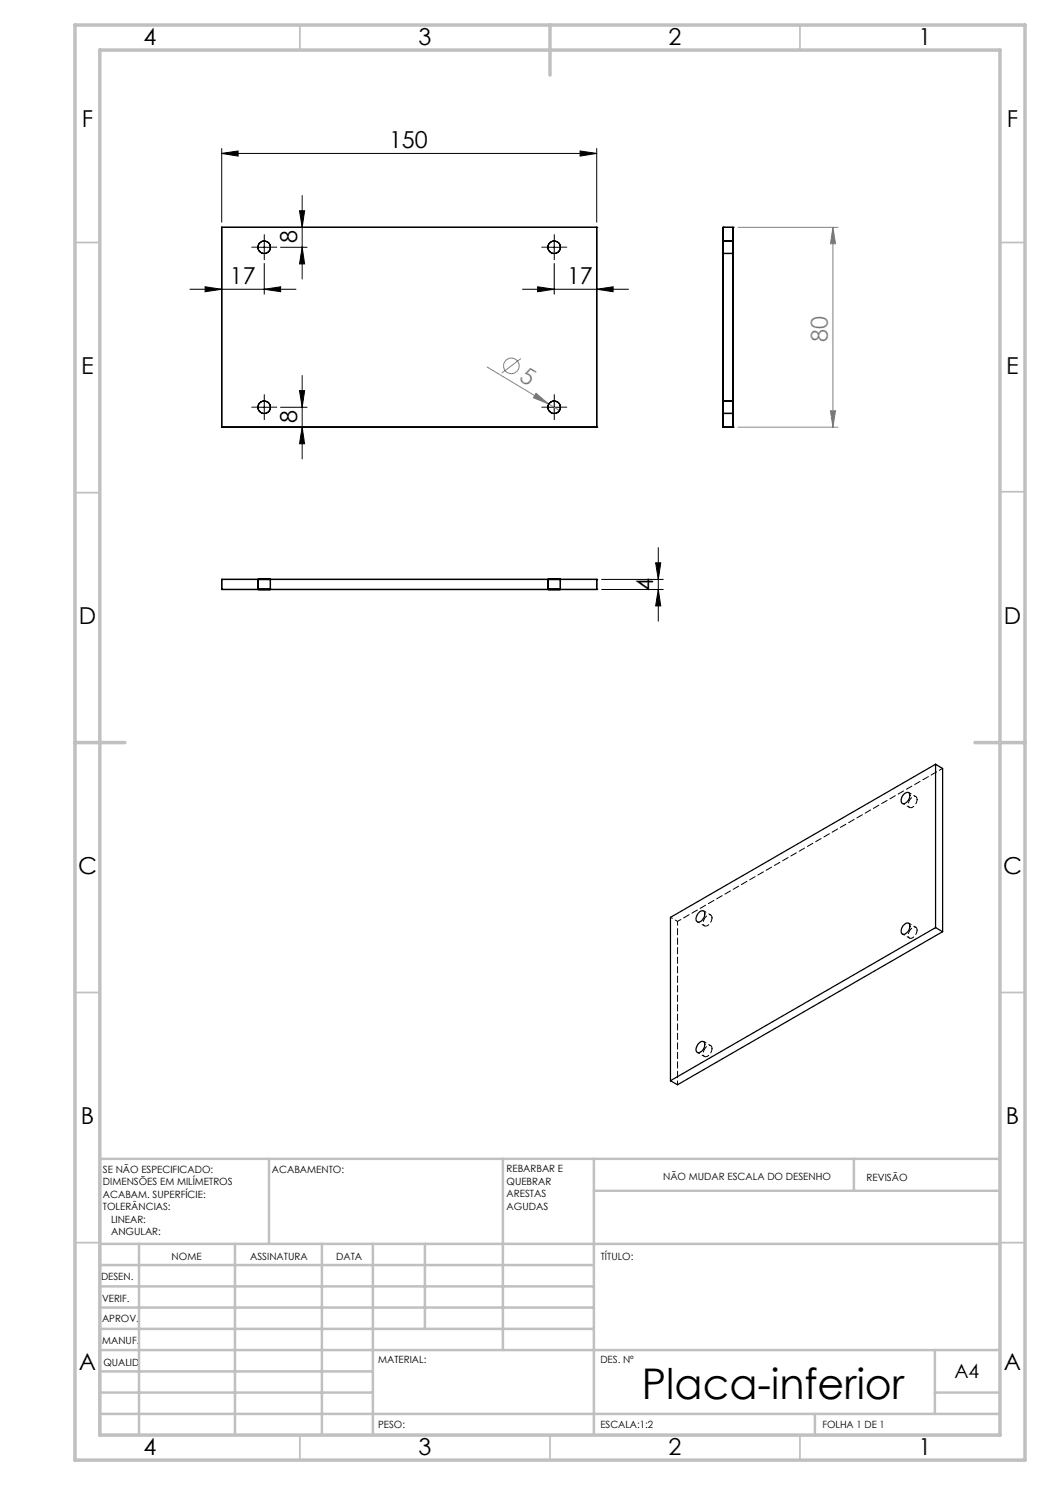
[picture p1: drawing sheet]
<svg xmlns="http://www.w3.org/2000/svg" width="210mm" height="297mm" viewBox="0 0 210 297" stroke-linecap="round" stroke-linejoin="round" font-family="sans-serif">
<g fill="none" stroke="#808080" stroke-width=".2">
<path d="M147.6 45.5h20M166.6 45.5v39.9M166.6 45.5l.5 3.3h-1zM97.4 73.4l12.3 7.4M104.2 71.7l-3.8 2.9M107.2 78.7l2.5 2.1-3-1.3zM109.7 80.8l2.2 1.3M147.6 85.4h20M166.1 82.2h1l-.5 3.2z"/>
<circle cx="102.3" cy="73.2" r="1.56"/>
</g>
<g fill="none" stroke="#000" stroke-width=".2">
<path d="M44.3 30.7l3.3-.5v1zM44.3 29.7v14.7M44.3 30.7h75M60.4 39.1v16.7M116 30.2l3.3 .5-3.3 .5zM119.3 29.7v14.7M38 57.9h21.2M41 57.4l3.3 .5-3.3 .4zM51.6 49.5h2.5M52.8 57.9l3.3-.5v.9zM52.8 48.2v2.5M52.8 52.7v6.1"/>
<path d="M56.1 49.5h5.3M59.9 42.2h1l-.5 3.3zM60.4 49.5l.5 3.3h-1zM104.5 57.9h21.2M107.5 57.4l3.3 .5-3.3 .4zM109.6 49.5h2.5M110.8 48.2v2.5M110.8 52.7v6.1M119.3 57.9l3.3-.5v.9zM59.9 78.1h1l-.5 3.4zM60.4 75.1v16.7M51.6 81.5h2.5"/>
<path d="M52.8 80.2v2.5M56.1 81.5h5.3M60.4 85.4l.5 3.4h-1zM109.6 81.5h2.5M110.8 80.2v2.5M120.3 117.9h12.3M120.3 115.9h12.3M131.1 112.6h1.1l-.5 3.3zM131.7 117.9l.5 3.3h-1.1zM131.7 109.5v14.7"/>
</g>
<g fill="none" stroke="#000" stroke-width=".2" stroke-dasharray="15.2 1.3 1.3 1.3">
<path d="M51.6 49.4h-1.2M52.9 48.2v-1.3M52.9 50.7v1.2M54.1 49.4h1.3M109.6 49.4h-1.2M110.9 48.2v-1.3M110.9 50.7v1.2M112.1 49.4h1.3M51.6 81.4h-1.2M52.9 80.2v-1.3M52.9 82.7v1.2M54.1 81.4h1.3"/>
<path d="M109.6 81.4h-1.2M110.9 80.2v-1.3M110.9 82.7v1.2M112.1 81.4h1.3"/>
</g>
<g fill="none" stroke="#c0c0c0" stroke-width=".35">
<path d="M60 5v5M160 5v5M15 48.5h5M200 48.5h5M15 98.5h5M200 98.4h5M15 198.5h5M200 198.5h5M15 248.5h5M200 248.5h5M60 287v5M110 287v5"/>
<path d="M160 287v5"/>
</g>
<g fill="none" stroke="#c0c0c0" stroke-width=".5">
<path d="M53.8 231.8v17M100.6 231.8v38.2M118.8 231.8v55.2M118.8 238.2h81.2M170.8 231.8v6.4M200 231.8h-180v55.2M20 248.8h180M20 257.3h98.8M20 253h98.8M27.8 248.8v38.2M47 248.8v38.2M64.4 248.8v38.2"/>
<path d="M74.6 248.8v38.2M85 248.8v17M20 265.8h98.8M20 261.5h98.8M20 278.5h54.6M20 274.3h54.6M20 270h180M187 278.5h13M187 270v12.8M20 282.8h180M163 282.8v4.2"/>
</g>
<path d="M15 5h190v287h-190zM20 10h180v277h-180zM110 5v10M15 148.5h10M195 148.5h10" fill="none" stroke="#c0c0c0" stroke-width=".7"/>
<g fill="#000">
<path d="M44.3 30.7l3.3-.5v1zM116 30.2l3.3 .5-3.3 .5z"/>
<path d="M52.8 57.9l3.3-.5v.9zM41 57.4l3.3 .5-3.3 .4z"/>
<path d="M60.4 49.5l.5 3.3h-1zM59.9 42.2h1l-.5 3.3zM131.7 117.9l.5 3.3h-1.1zM131.1 112.6h1.1l-.5 3.3z"/>
<path d="M107.5 57.4l3.3 .5-3.3 .4zM119.3 57.9l3.3-.5v.9z"/>
<path d="M59.9 78.1h1l-.5 3.4zM60.4 85.4l.5 3.4h-1z"/>
</g>
<g fill="#808080">
<path d="M107.2 78.7l2.5 2.1-3-1.3z"/>
<path d="M166.1 82.2h1l-.5 3.2zM166.6 45.5l.5 3.3h-1z"/>
</g>
<g fill="none" stroke="#000" stroke-width=".25">
<path d="M44.3 45.5h.1M44.3 45.5v39.9M44.3 45.5h75M119.3 45.5h.1M119.3 45.5v39.9M144.6 48.2v2.5zM144.6 45.5h.1M144.6 45.5h2M144.6 50.7h2M144.6 48.2h2M144.6 45.5v39.9M146.6 48.2v2.5z"/>
<path d="M146.6 45.5h.1M146.6 45.5v39.9M44.3 85.4h.1M44.3 85.4h75M119.3 85.4h.1M144.6 80.2v2.5zM144.6 85.4h.1M144.6 85.4h2M144.6 82.7h2M144.6 80.2h2M146.6 80.2v2.5zM146.6 85.4h.1"/>
<path d="M44.3 117.9h.1M44.3 115.9h.1M44.3 115.9v2M44.3 115.9h75M44.3 117.9h75M51.6 115.9v2M51.6 115.9h2.5zM51.6 117.9h2.5zM54.1 115.9v2M109.6 115.9v2M109.6 115.9h2.5zM109.6 117.9h2.5z"/>
<path d="M112.1 115.9v2M119.3 115.9h.1M119.3 117.9h.1M119.3 115.9v2M180.8 158.9a.64 .64 0 0 1 .7-.4 .64 .64 0 0 1 .5 .6 1.66 1.66 0 0 1-1.4 1.6 1.05 1.05 0 0 1 0-1.6zM187.1 152.9l-53 30.6v32.6M187.1 152.9v32.6M187.1 152.9l1.4 .8v32.6M139.8 182.5a.63 .63 0 0 1 .8-.3 .63 .63 0 0 1 .3 .8 1.33 1.33 0 0 1-1.4 1.4 1.29 1.29 0 0 1 .3-1.9zM180.6 185.2l.2-.2a.68 .68 0 0 1 .9-.3 .68 .68 0 0 1 .2 1 1.1 1.1 0 0 1-1.6 1l-.1-.6zM187.1 185.5l-53 30.6M187.1 185.5l1.4 .8"/>
<path d="M188.5 186.3l-53 30.7-1.4-.9M139.9 208.5a.59 .59 0 0 1 .8-.1 .59 .59 0 0 1 .2 .7 1.4 1.4 0 0 1-1.4 1.4 1.44 1.44 0 0 1 .4-2z"/>
<circle cx="52.8" cy="49.5" r="1.24"/>
<circle cx="110.8" cy="49.5" r="1.24"/>
<circle cx="52.8" cy="81.4" r="1.24"/>
<circle cx="110.8" cy="81.4" r="1.24"/>
</g>
<path d="M183.4 159.9a.62 .62 0 0 0-.5-.7 .62 .62 0 0 0-.7 .4 1.19 1.19 0 0 0-.2 1.9 1.64 1.64 0 0 0 1.4-1.6M142.4 183.6a.62 .62 0 0 0-.5-.7 .62 .62 0 0 0-.7 .4 1.19 1.19 0 0 0-.2 1.9 1.64 1.64 0 0 0 1.4-1.6M183.4 186a.62 .62 0 0 0-.5-.6 .62 .62 0 0 0-.7 .4 1.19 1.19 0 0 0-.2 1.9 1.64 1.64 0 0 0 1.4-1.7M142.4 209.7a.62 .62 0 0 0-.5-.7 .62 .62 0 0 0-.7 .5 1.19 1.19 0 0 0-.2 1.8 1.64 1.64 0 0 0 1.4-1.6" fill="none" stroke="#000" stroke-width=".2" stroke-dasharray="1.3 .6" stroke-dashoffset=".3"/>
<path d="M188.5 153.7l-53 30.6M135.5 184.3v32.6" fill="none" stroke="#000" stroke-width=".2" stroke-dasharray="1.3 .6" stroke-dashoffset=".5"/>
<path d="M183.2 159.3l-1.5-.8M180.5 160.7l1.4 .8M134.1 183.5l1.4 .8M139.5 184.3l1.4 .9M142.1 183l-1.4-.8M180.5 186.8l1.4 .8M183.2 185.5l-1.5-.9M139.5 210.5l1.4 .8M142.1 209.1l-1.4-.8" fill="none" stroke="#000" stroke-width=".2" stroke-dasharray="1.3 .6" stroke-dashoffset=".8"/>
<text font-size="8.5" x="128.4" y="279.7">Placa-inferior</text>
<g font-size="4.7">
<text x="28.7" y="9">4</text>
<text x="83.7" y="9">3</text>
<text x="133.7" y="9">2</text>
<text x="183.7" y="9">1</text>
<text x="16.4" y="25.5">F</text>
<text x="77.8" y="29.7">150</text>
<text x="201.4" y="25.5">F</text>
<text x="59.4" y="48.7" transform="rotate(-90 59.4 48.7)">8</text>
<text x="46" y="56.8">17</text>
<text x="113.4" y="56.8">17</text>
<text x="16.2" y="74.7">E</text>
<text x="201.2" y="74.7">E</text>
<text x="59.4" y="84.7" transform="rotate(-90 59.4 84.7)">8</text>
<text x="130.7" y="118.2" transform="rotate(-90 130.7 118.2)">4</text>
<text x="15.8" y="124.7">D</text>
<text x="200.8" y="124.7">D</text>
<text x="15.6" y="174.7">C</text>
<text x="200.6" y="174.7">C</text>
<text x="16.2" y="224.7">B</text>
<text x="201.2" y="224.7">B</text>
<text x="15.8" y="274">A</text>
<text x="200.8" y="274">A</text>
<text x="28.7" y="291">4</text>
<text x="83.7" y="291">3</text>
<text x="133.7" y="291">2</text>
<text x="183.7" y="291">1</text>
</g>
<g font-size="4.7" fill="#808080">
<text x="165.6" y="68.4" transform="rotate(-90 165.6 68.4)">80</text>
<text x="103.6" y="75.9" transform="rotate(31 103.6 75.9)">5</text>
</g>
<text font-size="3.9" x="190.9" y="275.5">A4</text>
<g font-size="2">
<text x="20.6" y="234.6">SE NÃO ESPECIFICADO:</text>
<text x="20.6" y="237.1">DIMENSÕES EM MILÍMETROS</text>
<text x="20.6" y="239.6">ACABAM. SUPERFÍCIE:</text>
<text x="54.4" y="234.6">ACABAMENTO:</text>
<text x="101.3" y="234.5">REBARBAR E</text>
<text x="101.3" y="237">QUEBRAR</text>
<text x="101.3" y="239.5">ARESTAS</text>
<text x="132.6" y="236">NÃO MUDAR ESCALA DO DESENHO</text>
<text x="173.3" y="236.2">REVISÃO</text>
<text x="20.6" y="242.1">TOLERÂNCIAS:</text>
<text x="22.2" y="244.6">LINEAR:</text>
<text x="101.3" y="242">AGUDAS</text>
<text x="22.2" y="247.1">ANGULAR:</text>
<text x="34.3" y="252">NOME</text>
<text x="50" y="251.9">ASSINATURA</text>
<text x="67.2" y="251.9">DATA</text>
<text x="120.2" y="251.9">TÍTULO:</text>
<text x="20.2" y="256.1">DESEN.</text>
<text x="20.4" y="260.3">VERIF.</text>
<text x="20.4" y="264.4">APROV.</text>
<text x="20.5" y="268.8">MANUF.</text>
<text x="20.7" y="273.1">QUALID</text>
<text x="75.7" y="272.5">MATERIAL:</text>
<text x="120.1" y="272.5">DES. Nº</text>
<text x="75.6" y="285.5">PESO:</text>
<text x="120.1" y="285.6">ESCALA:1:2</text>
<text x="164.5" y="285.6">FOLHA 1 DE 1</text>
</g>
</svg>
